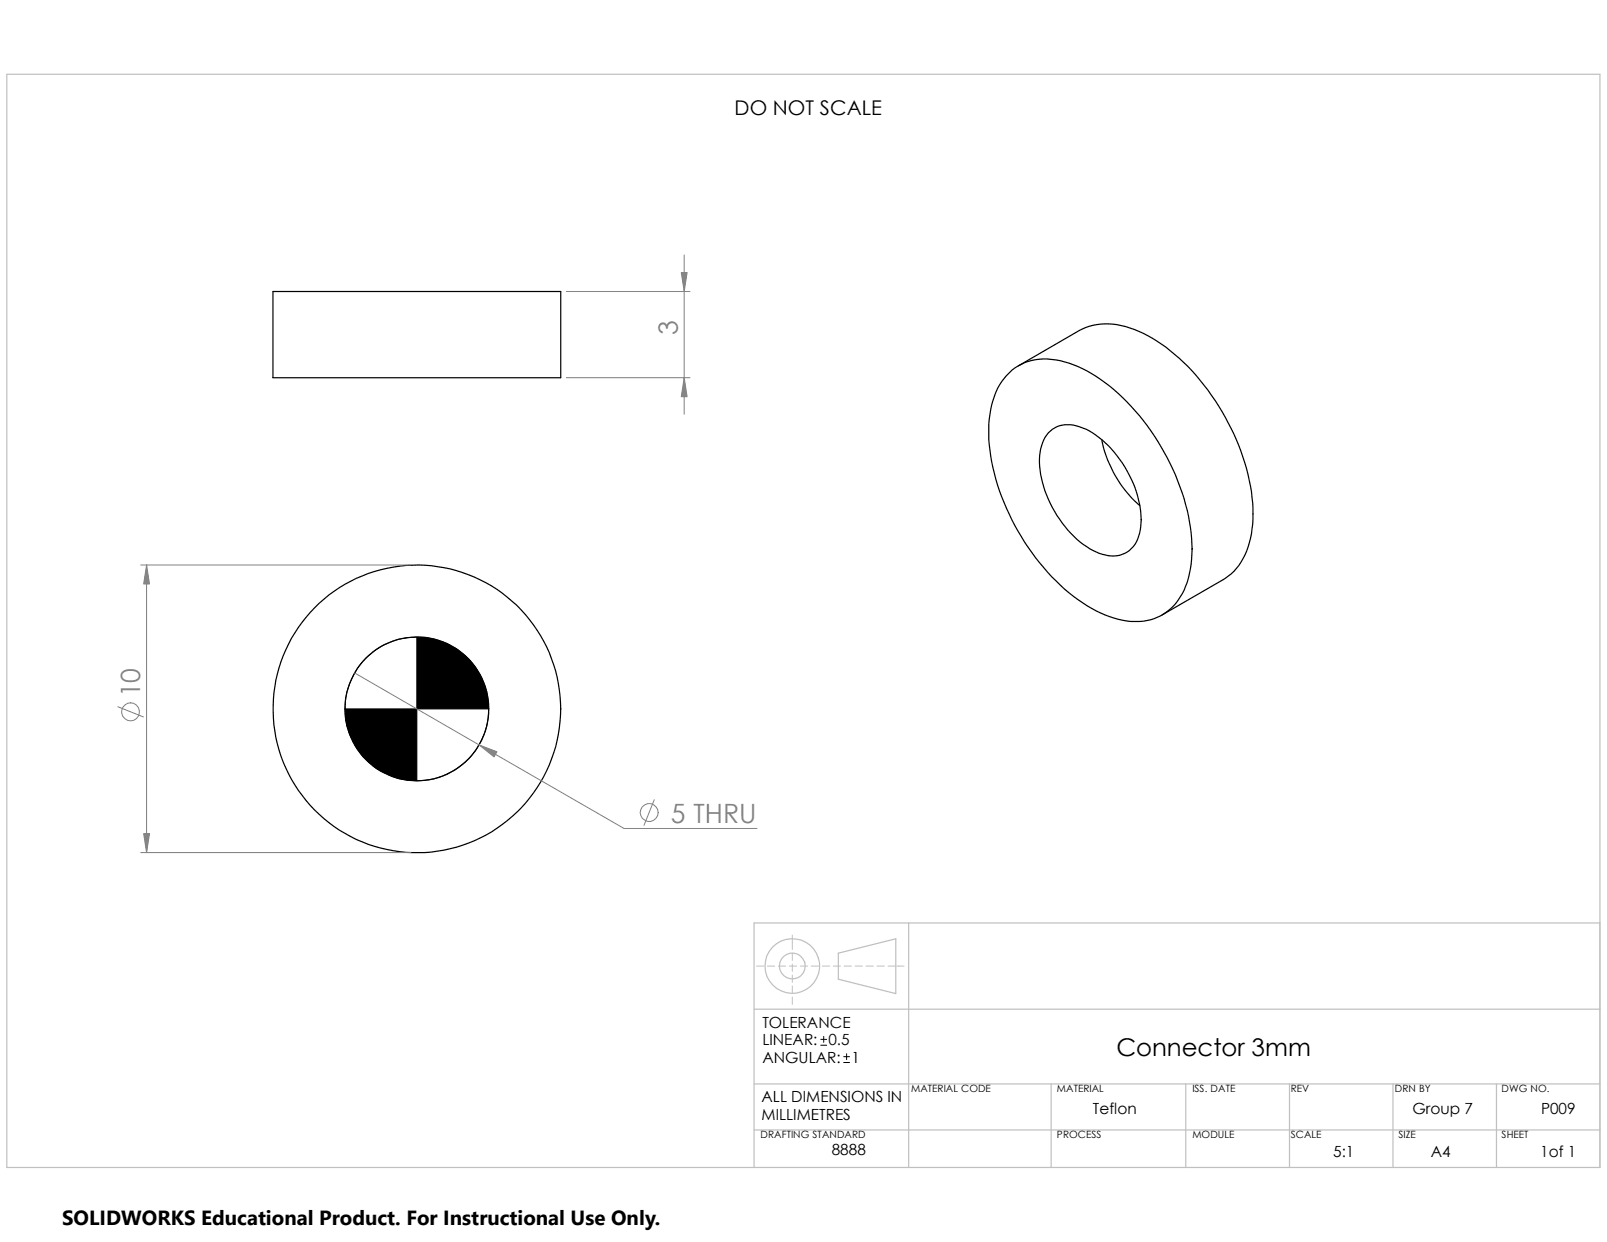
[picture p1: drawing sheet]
<svg xmlns="http://www.w3.org/2000/svg" width="279mm" height="216mm" viewBox="0 0 279 216" stroke-linecap="round" stroke-linejoin="round" font-family="sans-serif">
<g fill="none" stroke="#c0c0c0" stroke-width=".17">
<path d="M131.5 167.9h1.3M133.4 167.9h1.3M135.3 167.9h1.3M137.2 167.9h1.3M137.8 162.6v2.5M137.8 165.7v1.3M137.8 167.6v1.3M137.8 169.5v1.3M137.8 171.4v1.3M137.8 173.3v1.3M139.1 167.9h1.3M141.1 167.9h1.2"/>
<path d="M143 167.9h1.2M144.9 167.9h1.2M146.8 167.9h1.2M148.7 167.9h1.2M150.6 167.9h1.2M152.5 167.9h1.3M154.4 167.9h1.3M155.9 167.9h1.3M278.2 160.4v42.5h-147.1"/>
</g>
<g fill="none" stroke="#c0c0c0" stroke-width=".21">
<path d="M1.2 12.9h277v190h-277zM131.1 175.4h147.1M145.8 165.7l9.9-2.5v9.5l-9.9-2.5zM158 160.4v42.5M278.2 160.4h-147.1v42.5M131.1 188.4h147.1M131.1 196.4h147.1M182.8 188.4v14.5M206.2 188.4v14.5M224.2 188.4v14.5M242.2 188.4v14.5M260.2 188.4v14.5"/>
<circle cx="137.7" cy="167.9" r="4.7"/>
<circle cx="137.8" cy="167.9" r="2.25"/>
</g>
<g fill="none" stroke="#000" stroke-width=".21">
<path d="M47.5 50.7h50v15h-50zM175.5 64.8a9.3 9.3 0 0 1 8.8-2.1 25.5 25.5 0 0 1 13.1 8.7 39 39 0 0 1 9.8 23.1 16.3 16.3 0 0 1-2.1 9.3 9 9 0 0 1-9.9 4 24.6 24.6 0 0 1-12.4-7.6 41 41 0 0 1-10.8-22.9 17.1 17.1 0 0 1 2.2-11zM177.1 63.6l10.6-6.2a11.2 11.2 0 0 1 9.5-.1 30.9 30.9 0 0 1 12.8 10.5 38.9 38.9 0 0 1 7.8 20.6 15.1 15.1 0 0 1-3.3 10.9l-1.8 1.5-10.6 6.1M182.3 75.2a5 5 0 0 1 6-.8 17.1 17.1 0 0 1 8.4 8.9 14.2 14.2 0 0 1 1.3 10 4.7 4.7 0 0 1-6.4 3.1 14.5 14.5 0 0 1-7.4-6.1 18.1 18.1 0 0 1-3.4-11.1 7.1 7.1 0 0 1 1.5-4zM191.6 76.5a20.6 20.6 0 0 0 6.6 11.4"/>
<circle cx="72.5" cy="123.2" r="12.5"/>
<circle cx="72.5" cy="123.2" r="25"/>
</g>
<g fill="none" stroke="#808080" stroke-width=".17">
<path d="M98.5 50.7h21.5M119 44.3v27.7M98.5 65.7h21.5M24.5 98.2h47M25.5 98.2v50M61.6 117l46.9 27h23.1M20.5 122.9l4.4 1.7M113.7 139l-1.7 4.5M24.5 148.2h47"/>
<circle cx="22.7" cy="123.7" r="1.56"/>
<circle cx="112.9" cy="141.2" r="1.55"/>
</g>
<g fill="#808080" stroke="#808080" stroke-width=".17">
<path d="M119 65.7l.5 3.3h-1.1z"/>
<path d="M118.4 47.4h1.1l-.5 3.3z"/>
<path d="M25 144.9h1l-.5 3.3z"/>
<path d="M25.5 98.2l.5 3.3h-1z"/>
<path d="M83.3 129.5l3.1 1.2-.5 .9z"/>
</g>
<path d="M72.5 110.7a12.4 12.4 0 0 0-12.5 12.5M85 123.2a12.4 12.4 0 0 1-12.5 12.5M142.7 181.7h1M142.7 180.7h1M143.2 180.2v1M146.7 184.7h1M146.7 183.7h1M147.2 183.2v1" fill="none" stroke="#000" stroke-width=".17"/>
<g fill="#000" stroke="#000" stroke-width=".17">
<path d="M60 123.2h12.5v12.5a12.4 12.4 0 0 1-12.5-12.5z" fill-rule="evenodd"/>
<path d="M72.5 110.7a12.4 12.4 0 0 1 12.5 12.5h-12.5z" fill-rule="evenodd"/>
</g>
<path d="M10.8 209.2h104.1v6.7h-104.1z" fill="#fff"/>
<g font-size="4.6" fill="#808080">
<text x="117.9" y="58.3" transform="rotate(-90 117.9 58.3)">3</text>
<text x="24.3" y="121.2" transform="rotate(-90 24.3 121.2)">10</text>
<text x="116.6" y="143">5 THRU</text>
</g>
<text font-size="4.2" x="194.1" y="183.6">Connector 3mm</text>
<text font-size="3.6" x="10.8" y="213">SOLIDWORKS Educational Product. For Instructional Use Only.</text>
<text font-size="3.5" x="127.7" y="20">DO NOT SCALE</text>
<g font-size="2.7">
<text x="132.5" y="178.7">TOLERANCE</text>
<text x="132.5" y="181.7">LINEAR:</text>
<text x="132.5" y="184.7">ANGULAR:</text>
<text x="144" y="181.7">0.5</text>
<text x="148" y="184.7">1</text>
<text x="132.4" y="191.6">ALL DIMENSIONS IN</text>
<text x="132.4" y="194.6">MILLIMETRES</text>
<text x="190" y="193.7">Teflon</text>
<text x="245.6" y="193.6">Group 7</text>
<text x="267.9" y="193.6">P009</text>
<text x="144.6" y="200.8">8888</text>
<text x="231.8" y="201.2">5:1</text>
<text x="248.8" y="201.2">A4</text>
<text x="267.8" y="201.2">1of 1</text>
</g>
<g font-size="1.7">
<text x="158.4" y="189.9">MATERIAL CODE</text>
<text x="183.8" y="189.9">MATERIAL</text>
<text x="207.3" y="189.9">ISS. DATE</text>
<text x="224.4" y="189.9">REV</text>
<text x="242.5" y="189.9">DRN BY</text>
<text x="261.1" y="189.9">DWG NO.</text>
<text x="132.2" y="197.9">DRAFTING STANDARD</text>
<text x="183.8" y="197.7">PROCESS</text>
<text x="207.3" y="197.9">MODULE</text>
<text x="224.4" y="197.9">SCALE</text>
<text x="243.1" y="197.9">SIZE</text>
<text x="261.1" y="197.9">SHEET</text>
</g>
</svg>
